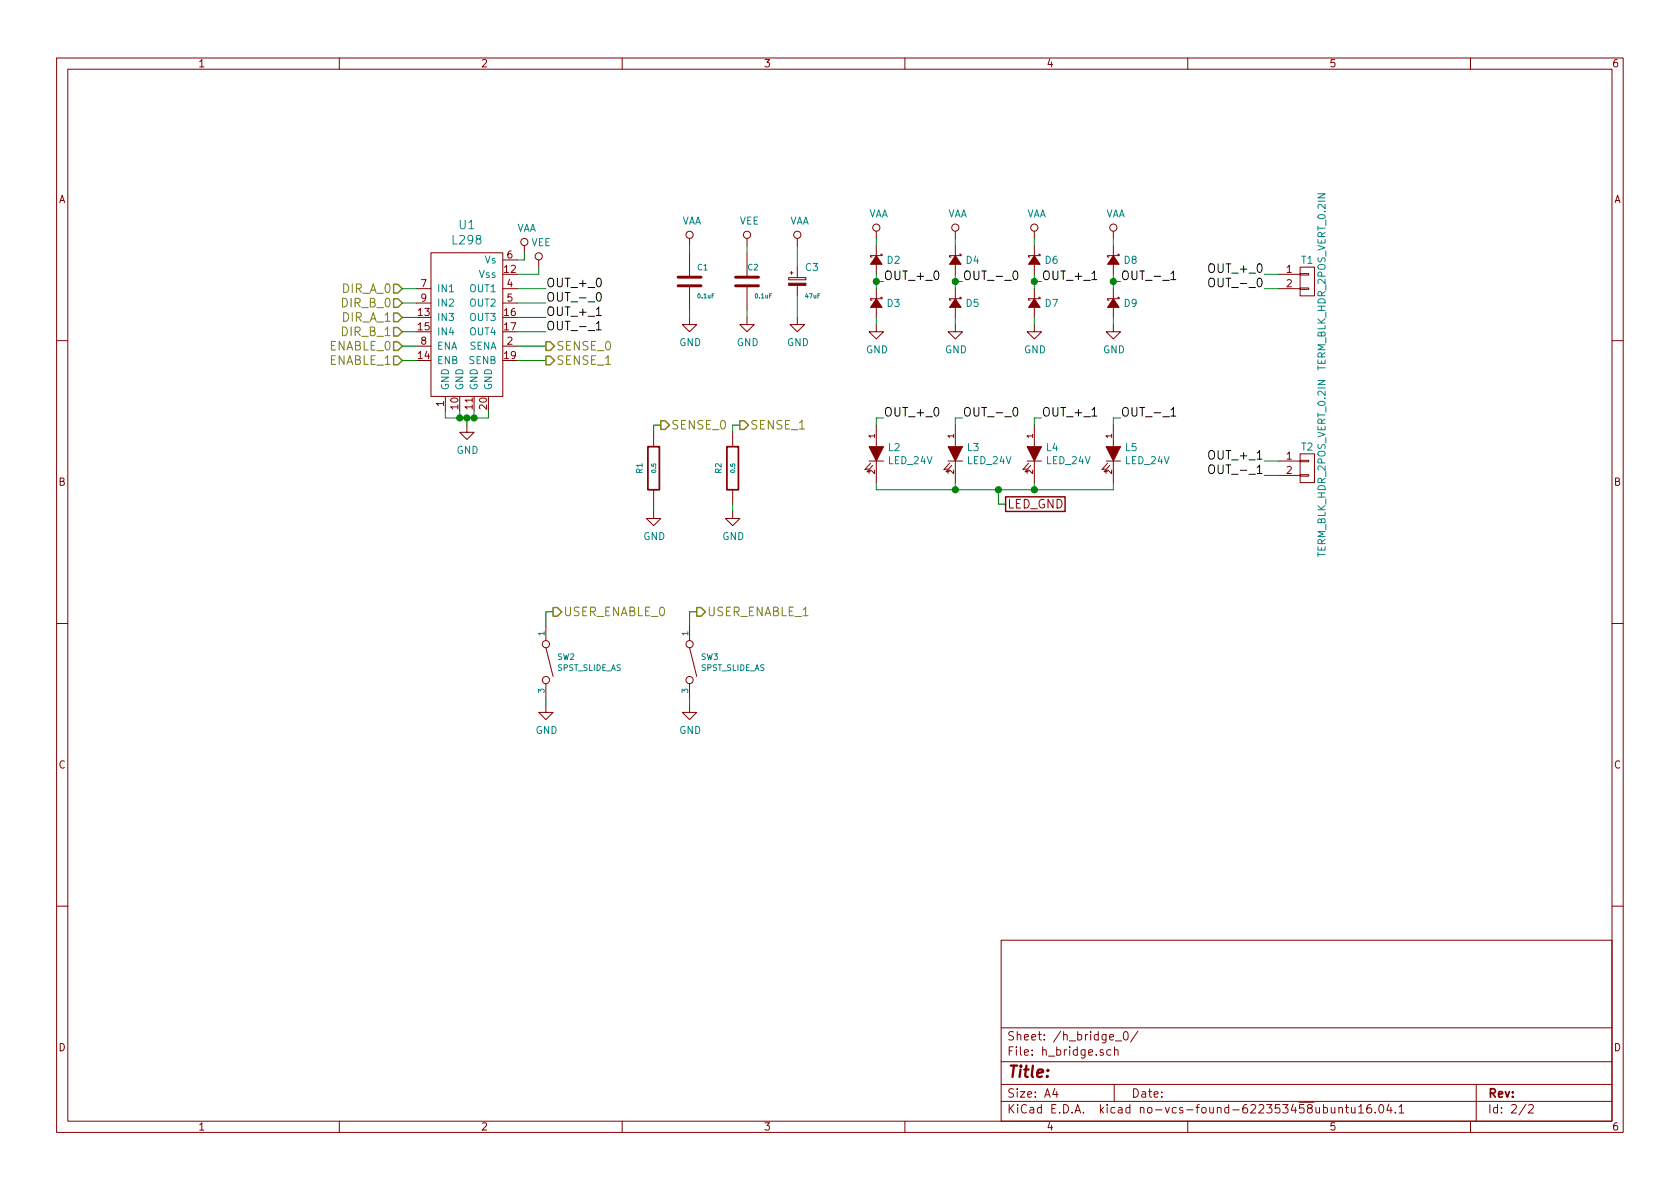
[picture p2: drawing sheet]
EESchema Schematic File Version 2
LIBS:power
LIBS:device
LIBS:transistors
LIBS:conn
LIBS:linear
LIBS:regul
LIBS:74xx
LIBS:cmos4000
LIBS:adc-dac
LIBS:memory
LIBS:xilinx
LIBS:microcontrollers
LIBS:dsp
LIBS:microchip
LIBS:analog_switches
LIBS:motorola
LIBS:texas
LIBS:intel
LIBS:audio
LIBS:interface
LIBS:digital-audio
LIBS:philips
LIBS:display
LIBS:cypress
LIBS:siliconi
LIBS:opto
LIBS:atmel
LIBS:contrib
LIBS:valves
LIBS:h_bridge_controller_3x2
LIBS:components
LIBS:h_bridge_controller_3x2-cache
EELAYER 26 0
EELAYER END
$Descr A4 11693 8268
encoding utf-8
Sheet 2 2
Title ""
Date ""
Rev ""
Comp ""
Comment1 ""
Comment2 ""
Comment3 ""
Comment4 ""
$EndDescr
Text HLabel 2800 2000 0    60   Input ~ 0
DIR_A_0
Text HLabel 2800 2100 0    60   Input ~ 0
DIR_B_0
Text HLabel 2800 2200 0    60   Input ~ 0
DIR_A_1
Text HLabel 2800 2300 0    60   Input ~ 0
DIR_B_1
Text HLabel 2800 2400 0    60   Input ~ 0
ENABLE_0
Text HLabel 2800 2500 0    60   Input ~ 0
ENABLE_1
$Comp
L L298 U1
U 1 1
P 3250 2550
F 0 "U1" H 3250 3547 60  0000 C CNN
F 1 "L298" H 3250 3441 60  0000 C CNN
F 2 "h_bridge_controller_3x2:POWERSO20" H -750 1400 60  0001 C CNN
F 3 "" H -550 1150 60  0000 C CNN
F 4 "digikey" H -750 1500 60  0001 C CNN "Vendor"
F 5 "497-3624-1-ND" H -750 1600 60  0001 C CNN "PartNumber"
F 6 "IC BRIDGE DRIVER PAR 20POWERSO" H -750 1700 60  0001 C CNN "Description"
	1    3250 2550
	1    0    0    -1  
$EndComp
Wire Wire Line
	2800 2000 2900 2000
Wire Wire Line
	2800 2100 2900 2100
Wire Wire Line
	2800 2200 2900 2200
Wire Wire Line
	2800 2300 2900 2300
Wire Wire Line
	2800 2400 2900 2400
Wire Wire Line
	2800 2500 2900 2500
$Comp
L GND #PWR10
U 1 1
P 3250 2950
F 0 "#PWR10" H -50 -500 50  0001 C CNN
F 1 "GND" H 3255 2777 50  0000 C CNN
F 2 "" H -50 -250 50  0001 C CNN
F 3 "" H -50 -250 50  0001 C CNN
	1    3250 2950
	1    0    0    -1  
$EndComp
Wire Wire Line
	3100 2850 3100 2900
Wire Wire Line
	3100 2900 3400 2900
Wire Wire Line
	3400 2900 3400 2850
Wire Wire Line
	3200 2850 3200 2900
Connection ~ 3200 2900
Wire Wire Line
	3300 2850 3300 2900
Connection ~ 3300 2900
Wire Wire Line
	3250 2900 3250 2950
Connection ~ 3250 2900
Wire Wire Line
	3600 2000 3800 2000
Wire Wire Line
	3600 2100 3800 2100
Wire Wire Line
	3600 2200 3800 2200
Wire Wire Line
	3600 2300 3800 2300
Wire Wire Line
	3600 2400 3800 2400
Wire Wire Line
	3600 2500 3800 2500
Text Label 3800 2000 0    60   ~ 0
OUT_+_0
Text Label 3800 2100 0    60   ~ 0
OUT_-_0
Text Label 3800 2200 0    60   ~ 0
OUT_+_1
Text Label 3800 2300 0    60   ~ 0
OUT_-_1
$Comp
L VAA #PWR11
U 1 1
P 3650 1750
F 0 "#PWR11" H -100 0   50  0001 C CNN
F 1 "VAA" H 3667 1923 50  0000 C CNN
F 2 "" H -100 150 50  0001 C CNN
F 3 "" H -100 150 50  0001 C CNN
	1    3650 1750
	1    0    0    -1  
$EndComp
Wire Wire Line
	3600 1800 3650 1800
Wire Wire Line
	3650 1800 3650 1750
$Comp
L VEE #PWR12
U 1 1
P 3750 1850
F 0 "#PWR12" H -100 -50 50  0001 C CNN
F 1 "VEE" H 3767 2023 50  0000 C CNN
F 2 "" H -100 100 50  0001 C CNN
F 3 "" H -100 100 50  0001 C CNN
	1    3750 1850
	1    0    0    -1  
$EndComp
Wire Wire Line
	3600 1900 3750 1900
Wire Wire Line
	3750 1900 3750 1850
$Comp
L 0.1uF C1
U 1 1
P 4800 1950
F 0 "C1" H 4850 2050 40  0000 L CNN
F 1 "0.1uF" H 4850 1850 30  0000 L CNN
F 2 "h_bridge_controller_3x2:SM1210" H -312 -150 30  0001 C CNN
F 3 "" H -350 0   60  0000 C CNN
F 4 "digikey" H -250 200 60  0001 C CNN "Vendor"
F 5 "478-3586-1-ND" H -150 300 60  0001 C CNN "PartNumber"
F 6 "CAP CER 0.1UF 50V 10% X7R 1210" H -50 400 60  0001 C CNN "Description"
	1    4800 1950
	1    0    0    -1  
$EndComp
$Comp
L 0.1uF C2
U 1 1
P 5200 1950
F 0 "C2" H 5200 2050 40  0000 L CNN
F 1 "0.1uF" H 5250 1850 30  0000 L CNN
F 2 "h_bridge_controller_3x2:SM1210" H 88  -150 30  0001 C CNN
F 3 "" H 50  0   60  0000 C CNN
F 4 "digikey" H 150 200 60  0001 C CNN "Vendor"
F 5 "478-3586-1-ND" H 250 300 60  0001 C CNN "PartNumber"
F 6 "CAP CER 0.1UF 50V 10% X7R 1210" H 350 400 60  0001 C CNN "Description"
	1    5200 1950
	1    0    0    -1  
$EndComp
$Comp
L VAA #PWR15
U 1 1
P 4800 1700
F 0 "#PWR15" H 1050 -50 50  0001 C CNN
F 1 "VAA" H 4817 1873 50  0000 C CNN
F 2 "" H 1050 100 50  0001 C CNN
F 3 "" H 1050 100 50  0001 C CNN
	1    4800 1700
	1    0    0    -1  
$EndComp
$Comp
L GND #PWR16
U 1 1
P 4800 2200
F 0 "#PWR16" H 1500 -1250 50  0001 C CNN
F 1 "GND" H 4805 2027 50  0000 C CNN
F 2 "" H 1500 -1000 50  0001 C CNN
F 3 "" H 1500 -1000 50  0001 C CNN
	1    4800 2200
	1    0    0    -1  
$EndComp
Wire Wire Line
	4800 1700 4800 1750
Wire Wire Line
	4800 2150 4800 2200
$Comp
L VEE #PWR19
U 1 1
P 5200 1700
F 0 "#PWR19" H 1350 -200 50  0001 C CNN
F 1 "VEE" H 5217 1873 50  0000 C CNN
F 2 "" H 1350 -50 50  0001 C CNN
F 3 "" H 1350 -50 50  0001 C CNN
	1    5200 1700
	1    0    0    -1  
$EndComp
$Comp
L GND #PWR20
U 1 1
P 5200 2200
F 0 "#PWR20" H 1900 -1250 50  0001 C CNN
F 1 "GND" H 5205 2027 50  0000 C CNN
F 2 "" H 1900 -1000 50  0001 C CNN
F 3 "" H 1900 -1000 50  0001 C CNN
	1    5200 2200
	1    0    0    -1  
$EndComp
Wire Wire Line
	5200 1750 5200 1700
Wire Wire Line
	5200 2200 5200 2150
$Comp
L 47uF_2917_POL C3
U 1 1
P 5550 1950
F 0 "C3" H 5600 2050 50  0000 L CNN
F 1 "47uF" H 5600 1850 30  0000 L CNN
F 2 "h_bridge_controller_3x2:SM2917_POL" H -90 -30 60  0001 C CNN
F 3 "" H 10  70  60  0001 C CNN
F 4 "digikey" H 110 170 60  0001 C CNN "Vendor"
F 5 "399-3821-1-ND" H 210 270 60  0001 C CNN "PartNumber"
F 6 "CAP TANT 47UF 35V 10% 2917" H 310 370 60  0001 C CNN "Description"
	1    5550 1950
	1    0    0    -1  
$EndComp
$Comp
L VAA #PWR21
U 1 1
P 5550 1700
F 0 "#PWR21" H 1800 -50 50  0001 C CNN
F 1 "VAA" H 5567 1873 50  0000 C CNN
F 2 "" H 1800 100 50  0001 C CNN
F 3 "" H 1800 100 50  0001 C CNN
	1    5550 1700
	1    0    0    -1  
$EndComp
$Comp
L GND #PWR22
U 1 1
P 5550 2200
F 0 "#PWR22" H 2250 -1250 50  0001 C CNN
F 1 "GND" H 5555 2027 50  0000 C CNN
F 2 "" H 2250 -1000 50  0001 C CNN
F 3 "" H 2250 -1000 50  0001 C CNN
	1    5550 2200
	1    0    0    -1  
$EndComp
Wire Wire Line
	5550 1850 5550 1700
Wire Wire Line
	5550 2050 5550 2200
$Comp
L diode_schottky_40V_1A D2
U 1 1
P 6100 1800
F 0 "D2" V 6100 1868 50  0000 L CNN
F 1 "diode_schottky_40V_1A" H -180 -30 50  0001 L CNN
F 2 "h_bridge_controller_3x2:DO-214AC(SMA)" H -50 30  60  0001 C CNN
F 3 "" H 50  130 60  0001 C CNN
F 4 "digikey" H 150 230 60  0001 C CNN "Vendor"
F 5 "SS14CT-ND" H 250 330 60  0001 C CNN "PartNumber"
F 6 "DIODE SCHOTTKY 40V 1A SMA" H 350 430 60  0001 C CNN "Description"
	1    6100 1800
	0    1    1    0   
$EndComp
$Comp
L diode_schottky_40V_1A D3
U 1 1
P 6100 2100
F 0 "D3" V 6100 2168 50  0000 L CNN
F 1 "diode_schottky_40V_1A" H -180 270 50  0001 L CNN
F 2 "h_bridge_controller_3x2:DO-214AC(SMA)" H -50 330 60  0001 C CNN
F 3 "" H 50  430 60  0001 C CNN
F 4 "digikey" H 150 530 60  0001 C CNN "Vendor"
F 5 "SS14CT-ND" H 250 630 60  0001 C CNN "PartNumber"
F 6 "DIODE SCHOTTKY 40V 1A SMA" H 350 730 60  0001 C CNN "Description"
	1    6100 2100
	0    1    1    0   
$EndComp
$Comp
L VAA #PWR23
U 1 1
P 6100 1650
F 0 "#PWR23" H 2350 -100 50  0001 C CNN
F 1 "VAA" H 6117 1823 50  0000 C CNN
F 2 "" H 2350 50  50  0001 C CNN
F 3 "" H 2350 50  50  0001 C CNN
	1    6100 1650
	1    0    0    -1  
$EndComp
$Comp
L GND #PWR24
U 1 1
P 6100 2250
F 0 "#PWR24" H 2800 -1200 50  0001 C CNN
F 1 "GND" H 6105 2077 50  0000 C CNN
F 2 "" H 2800 -950 50  0001 C CNN
F 3 "" H 2800 -950 50  0001 C CNN
	1    6100 2250
	1    0    0    -1  
$EndComp
Wire Wire Line
	6100 1650 6100 1700
Wire Wire Line
	6100 2200 6100 2250
Wire Wire Line
	6100 1900 6100 2000
Wire Wire Line
	6100 1950 6150 1950
Connection ~ 6100 1950
Text Label 6150 1950 0    60   ~ 0
OUT_+_0
$Comp
L diode_schottky_40V_1A D4
U 1 1
P 6650 1800
F 0 "D4" V 6650 1868 50  0000 L CNN
F 1 "diode_schottky_40V_1A" H 370 -30 50  0001 L CNN
F 2 "h_bridge_controller_3x2:DO-214AC(SMA)" H 500 30  60  0001 C CNN
F 3 "" H 600 130 60  0001 C CNN
F 4 "digikey" H 700 230 60  0001 C CNN "Vendor"
F 5 "SS14CT-ND" H 800 330 60  0001 C CNN "PartNumber"
F 6 "DIODE SCHOTTKY 40V 1A SMA" H 900 430 60  0001 C CNN "Description"
	1    6650 1800
	0    1    1    0   
$EndComp
$Comp
L diode_schottky_40V_1A D5
U 1 1
P 6650 2100
F 0 "D5" V 6650 2168 50  0000 L CNN
F 1 "diode_schottky_40V_1A" H 370 270 50  0001 L CNN
F 2 "h_bridge_controller_3x2:DO-214AC(SMA)" H 500 330 60  0001 C CNN
F 3 "" H 600 430 60  0001 C CNN
F 4 "digikey" H 700 530 60  0001 C CNN "Vendor"
F 5 "SS14CT-ND" H 800 630 60  0001 C CNN "PartNumber"
F 6 "DIODE SCHOTTKY 40V 1A SMA" H 900 730 60  0001 C CNN "Description"
	1    6650 2100
	0    1    1    0   
$EndComp
$Comp
L VAA #PWR25
U 1 1
P 6650 1650
F 0 "#PWR25" H 2900 -100 50  0001 C CNN
F 1 "VAA" H 6667 1823 50  0000 C CNN
F 2 "" H 2900 50  50  0001 C CNN
F 3 "" H 2900 50  50  0001 C CNN
	1    6650 1650
	1    0    0    -1  
$EndComp
$Comp
L GND #PWR26
U 1 1
P 6650 2250
F 0 "#PWR26" H 3350 -1200 50  0001 C CNN
F 1 "GND" H 6655 2077 50  0000 C CNN
F 2 "" H 3350 -950 50  0001 C CNN
F 3 "" H 3350 -950 50  0001 C CNN
	1    6650 2250
	1    0    0    -1  
$EndComp
Wire Wire Line
	6650 1650 6650 1700
Wire Wire Line
	6650 2200 6650 2250
Wire Wire Line
	6650 1900 6650 2000
Wire Wire Line
	6650 1950 6700 1950
Connection ~ 6650 1950
Text Label 6700 1950 0    60   ~ 0
OUT_-_0
$Comp
L diode_schottky_40V_1A D6
U 1 1
P 7200 1800
F 0 "D6" V 7200 1868 50  0000 L CNN
F 1 "diode_schottky_40V_1A" H 920 -30 50  0001 L CNN
F 2 "h_bridge_controller_3x2:DO-214AC(SMA)" H 1050 30  60  0001 C CNN
F 3 "" H 1150 130 60  0001 C CNN
F 4 "digikey" H 1250 230 60  0001 C CNN "Vendor"
F 5 "SS14CT-ND" H 1350 330 60  0001 C CNN "PartNumber"
F 6 "DIODE SCHOTTKY 40V 1A SMA" H 1450 430 60  0001 C CNN "Description"
	1    7200 1800
	0    1    1    0   
$EndComp
$Comp
L diode_schottky_40V_1A D7
U 1 1
P 7200 2100
F 0 "D7" V 7200 2168 50  0000 L CNN
F 1 "diode_schottky_40V_1A" H 920 270 50  0001 L CNN
F 2 "h_bridge_controller_3x2:DO-214AC(SMA)" H 1050 330 60  0001 C CNN
F 3 "" H 1150 430 60  0001 C CNN
F 4 "digikey" H 1250 530 60  0001 C CNN "Vendor"
F 5 "SS14CT-ND" H 1350 630 60  0001 C CNN "PartNumber"
F 6 "DIODE SCHOTTKY 40V 1A SMA" H 1450 730 60  0001 C CNN "Description"
	1    7200 2100
	0    1    1    0   
$EndComp
$Comp
L VAA #PWR27
U 1 1
P 7200 1650
F 0 "#PWR27" H 3450 -100 50  0001 C CNN
F 1 "VAA" H 7217 1823 50  0000 C CNN
F 2 "" H 3450 50  50  0001 C CNN
F 3 "" H 3450 50  50  0001 C CNN
	1    7200 1650
	1    0    0    -1  
$EndComp
$Comp
L GND #PWR28
U 1 1
P 7200 2250
F 0 "#PWR28" H 3900 -1200 50  0001 C CNN
F 1 "GND" H 7205 2077 50  0000 C CNN
F 2 "" H 3900 -950 50  0001 C CNN
F 3 "" H 3900 -950 50  0001 C CNN
	1    7200 2250
	1    0    0    -1  
$EndComp
Wire Wire Line
	7200 1650 7200 1700
Wire Wire Line
	7200 2200 7200 2250
Wire Wire Line
	7200 1900 7200 2000
Wire Wire Line
	7200 1950 7250 1950
Connection ~ 7200 1950
Text Label 7250 1950 0    60   ~ 0
OUT_+_1
$Comp
L diode_schottky_40V_1A D8
U 1 1
P 7750 1800
F 0 "D8" V 7750 1868 50  0000 L CNN
F 1 "diode_schottky_40V_1A" H 1470 -30 50  0001 L CNN
F 2 "h_bridge_controller_3x2:DO-214AC(SMA)" H 1600 30  60  0001 C CNN
F 3 "" H 1700 130 60  0001 C CNN
F 4 "digikey" H 1800 230 60  0001 C CNN "Vendor"
F 5 "SS14CT-ND" H 1900 330 60  0001 C CNN "PartNumber"
F 6 "DIODE SCHOTTKY 40V 1A SMA" H 2000 430 60  0001 C CNN "Description"
	1    7750 1800
	0    1    1    0   
$EndComp
$Comp
L diode_schottky_40V_1A D9
U 1 1
P 7750 2100
F 0 "D9" V 7750 2168 50  0000 L CNN
F 1 "diode_schottky_40V_1A" H 1470 270 50  0001 L CNN
F 2 "h_bridge_controller_3x2:DO-214AC(SMA)" H 1600 330 60  0001 C CNN
F 3 "" H 1700 430 60  0001 C CNN
F 4 "digikey" H 1800 530 60  0001 C CNN "Vendor"
F 5 "SS14CT-ND" H 1900 630 60  0001 C CNN "PartNumber"
F 6 "DIODE SCHOTTKY 40V 1A SMA" H 2000 730 60  0001 C CNN "Description"
	1    7750 2100
	0    1    1    0   
$EndComp
$Comp
L VAA #PWR29
U 1 1
P 7750 1650
F 0 "#PWR29" H 4000 -100 50  0001 C CNN
F 1 "VAA" H 7767 1823 50  0000 C CNN
F 2 "" H 4000 50  50  0001 C CNN
F 3 "" H 4000 50  50  0001 C CNN
	1    7750 1650
	1    0    0    -1  
$EndComp
$Comp
L GND #PWR30
U 1 1
P 7750 2250
F 0 "#PWR30" H 4450 -1200 50  0001 C CNN
F 1 "GND" H 7755 2077 50  0000 C CNN
F 2 "" H 4450 -950 50  0001 C CNN
F 3 "" H 4450 -950 50  0001 C CNN
	1    7750 2250
	1    0    0    -1  
$EndComp
Wire Wire Line
	7750 1650 7750 1700
Wire Wire Line
	7750 2200 7750 2250
Wire Wire Line
	7750 1900 7750 2000
Wire Wire Line
	7750 1950 7800 1950
Connection ~ 7750 1950
Text Label 7800 1950 0    60   ~ 0
OUT_-_1
$Comp
L 0.5_2010 R1
U 1 1
P 4550 3250
F 0 "R1" V 4450 3250 40  0000 C CNN
F 1 "0.5" V 4550 3250 30  0000 C CNN
F 2 "h_bridge_controller_3x2:SM2010" V -120 300 30  0001 C CNN
F 3 "" V 30  300 30  0000 C CNN
F 4 "digikey" V 130 400 60  0001 C CNN "Vendor"
F 5 "CSRN2010FKR500CT-ND" V 230 500 60  0001 C CNN "PartNumber"
F 6 "RES SMD 0.5 OHM 1% 1W 2010" V 330 600 60  0001 C CNN "Description"
	1    4550 3250
	1    0    0    -1  
$EndComp
$Comp
L GND #PWR14
U 1 1
P 4550 3550
F 0 "#PWR14" H 1250 100 50  0001 C CNN
F 1 "GND" H 4555 3377 50  0000 C CNN
F 2 "" H 1250 350 50  0001 C CNN
F 3 "" H 1250 350 50  0001 C CNN
	1    4550 3550
	1    0    0    -1  
$EndComp
Wire Wire Line
	4550 3500 4550 3550
Wire Wire Line
	4550 3000 4550 2950
Wire Wire Line
	4550 2950 4600 2950
$Comp
L 0.5_2010 R2
U 1 1
P 5100 3250
F 0 "R2" V 5000 3250 40  0000 C CNN
F 1 "0.5" V 5100 3250 30  0000 C CNN
F 2 "h_bridge_controller_3x2:SM2010" V 430 300 30  0001 C CNN
F 3 "" V 580 300 30  0000 C CNN
F 4 "digikey" V 680 400 60  0001 C CNN "Vendor"
F 5 "CSRN2010FKR500CT-ND" V 780 500 60  0001 C CNN "PartNumber"
F 6 "RES SMD 0.5 OHM 1% 1W 2010" V 880 600 60  0001 C CNN "Description"
	1    5100 3250
	1    0    0    -1  
$EndComp
$Comp
L GND #PWR18
U 1 1
P 5100 3550
F 0 "#PWR18" H 1800 100 50  0001 C CNN
F 1 "GND" H 5105 3377 50  0000 C CNN
F 2 "" H 1800 350 50  0001 C CNN
F 3 "" H 1800 350 50  0001 C CNN
	1    5100 3550
	1    0    0    -1  
$EndComp
Wire Wire Line
	5100 3500 5100 3550
Wire Wire Line
	5100 3000 5100 2950
Wire Wire Line
	5100 2950 5150 2950
$Comp
L LED_24V L2
U 1 1
P 6100 3150
F 0 "L2" V 6054 3228 50  0000 L CNN
F 1 "LED_24V" V 6145 3228 50  0000 L CNN
F 2 "h_bridge_controller_3x2:LED_555-3XXX" H -350 -100 60  0001 C CNN
F 3 "" H -250 -100 60  0000 C CNN
F 4 "digikey" H -150 100 60  0001 C CNN "Vendor"
F 5 "350-1723-ND" H -50 200 60  0001 C CNN "PartNumber"
F 6 "LED 2MM 24V VERTICAL RED PC MNT" H 50  300 60  0001 C CNN "Description"
	1    6100 3150
	0    1    1    0   
$EndComp
Wire Wire Line
	6100 2950 6100 2900
Wire Wire Line
	6100 2900 6150 2900
Text Label 6150 2900 0    60   ~ 0
OUT_+_0
$Comp
L LED_24V L3
U 1 1
P 6650 3150
F 0 "L3" V 6604 3228 50  0000 L CNN
F 1 "LED_24V" V 6695 3228 50  0000 L CNN
F 2 "h_bridge_controller_3x2:LED_555-3XXX" H 200 -100 60  0001 C CNN
F 3 "" H 300 -100 60  0000 C CNN
F 4 "digikey" H 400 100 60  0001 C CNN "Vendor"
F 5 "350-1723-ND" H 500 200 60  0001 C CNN "PartNumber"
F 6 "LED 2MM 24V VERTICAL RED PC MNT" H 600 300 60  0001 C CNN "Description"
	1    6650 3150
	0    1    1    0   
$EndComp
Wire Wire Line
	6650 2950 6650 2900
Wire Wire Line
	6650 2900 6700 2900
Text Label 6700 2900 0    60   ~ 0
OUT_-_0
$Comp
L LED_24V L4
U 1 1
P 7200 3150
F 0 "L4" V 7154 3228 50  0000 L CNN
F 1 "LED_24V" V 7245 3228 50  0000 L CNN
F 2 "h_bridge_controller_3x2:LED_555-3XXX" H 750 -100 60  0001 C CNN
F 3 "" H 850 -100 60  0000 C CNN
F 4 "digikey" H 950 100 60  0001 C CNN "Vendor"
F 5 "350-1723-ND" H 1050 200 60  0001 C CNN "PartNumber"
F 6 "LED 2MM 24V VERTICAL RED PC MNT" H 1150 300 60  0001 C CNN "Description"
	1    7200 3150
	0    1    1    0   
$EndComp
Wire Wire Line
	7200 2950 7200 2900
Wire Wire Line
	7200 2900 7250 2900
Text Label 7250 2900 0    60   ~ 0
OUT_+_1
$Comp
L LED_24V L5
U 1 1
P 7750 3150
F 0 "L5" V 7704 3228 50  0000 L CNN
F 1 "LED_24V" V 7795 3228 50  0000 L CNN
F 2 "h_bridge_controller_3x2:LED_555-3XXX" H 1300 -100 60  0001 C CNN
F 3 "" H 1400 -100 60  0000 C CNN
F 4 "digikey" H 1500 100 60  0001 C CNN "Vendor"
F 5 "350-1723-ND" H 1600 200 60  0001 C CNN "PartNumber"
F 6 "LED 2MM 24V VERTICAL RED PC MNT" H 1700 300 60  0001 C CNN "Description"
	1    7750 3150
	0    1    1    0   
$EndComp
Wire Wire Line
	7750 2950 7750 2900
Wire Wire Line
	7750 2900 7800 2900
Text Label 7800 2900 0    60   ~ 0
OUT_-_1
Text GLabel 7000 3500 2    60   UnSpc ~ 0
LED_GND
$Comp
L TERM_BLK_HDR_2POS_VERT_0.2IN T1
U 1 1
P 9100 1950
F 0 "T1" H 9100 2100 50  0000 C CNN
F 1 "TERM_BLK_HDR_2POS_VERT_0.2IN" V 9200 1950 50  0000 C CNN
F 2 "h_bridge_controller_3x2:TERM_BLK_HDR_2POS_VERT_0.2IN" H 200 150 60  0001 C CNN
F 3 "" H 300 100 60  0000 C CNN
F 4 "digikey" H 400 350 60  0001 C CNN "Vendor"
F 5 "277-1150-ND" H 500 450 60  0001 C CNN "PartNumber"
F 6 "TERM BLOCK HDR 2POS VERT 5.08MM" H 600 550 60  0001 C CNN "Description"
	1    9100 1950
	1    0    0    -1  
$EndComp
Wire Wire Line
	8900 1900 8800 1900
Wire Wire Line
	8900 2000 8800 2000
Text Label 8800 1900 2    60   ~ 0
OUT_+_0
Text Label 8800 2000 2    60   ~ 0
OUT_-_0
$Comp
L TERM_BLK_HDR_2POS_VERT_0.2IN T2
U 1 1
P 9100 3250
F 0 "T2" H 9100 3400 50  0000 C CNN
F 1 "TERM_BLK_HDR_2POS_VERT_0.2IN" V 9200 3250 50  0000 C CNN
F 2 "h_bridge_controller_3x2:TERM_BLK_HDR_2POS_VERT_0.2IN" H 200 1450 60  0001 C CNN
F 3 "" H 300 1400 60  0000 C CNN
F 4 "digikey" H 400 1650 60  0001 C CNN "Vendor"
F 5 "277-1150-ND" H 500 1750 60  0001 C CNN "PartNumber"
F 6 "TERM BLOCK HDR 2POS VERT 5.08MM" H 600 1850 60  0001 C CNN "Description"
	1    9100 3250
	1    0    0    -1  
$EndComp
Wire Wire Line
	8900 3200 8800 3200
Wire Wire Line
	8900 3300 8800 3300
Text Label 8800 3200 2    60   ~ 0
OUT_+_1
Text Label 8800 3300 2    60   ~ 0
OUT_-_1
Text HLabel 3800 2400 2    60   Output ~ 0
SENSE_0
Text HLabel 3800 2500 2    60   Output ~ 0
SENSE_1
Text HLabel 4600 2950 2    60   Output ~ 0
SENSE_0
Text HLabel 5150 2950 2    60   Output ~ 0
SENSE_1
Wire Wire Line
	6100 3350 6100 3400
Wire Wire Line
	6100 3400 7750 3400
Wire Wire Line
	7750 3400 7750 3350
Wire Wire Line
	6650 3350 6650 3400
Connection ~ 6650 3400
Wire Wire Line
	7200 3350 7200 3400
Connection ~ 7200 3400
Wire Wire Line
	7000 3500 6950 3500
Wire Wire Line
	6950 3500 6950 3400
Connection ~ 6950 3400
$Comp
L SPST_SLIDE_AS SW2
U 1 1
P 3800 4600
F 0 "SW2" V 3762 4677 40  0000 L CNN
F 1 "SPST_SLIDE_AS" V 3838 4677 40  0000 L CNN
F 2 "h_bridge_controller_3x2:SPST_SLIDE_AS" H -450 -350 60  0001 C CNN
F 3 "" H -350 -150 60  0000 C CNN
F 4 "digikey" H -250 50  60  0001 C CNN "Vendor"
F 5 "360-2610-ND" H -150 150 60  0001 C CNN "PartNumber"
F 6 "SWITCH SLIDE SPST 0.4VA 28V" H -50 250 60  0001 C CNN "Description"
	1    3800 4600
	0    1    1    0   
$EndComp
Text HLabel 3850 4250 2    60   Output ~ 0
USER_ENABLE_0
Wire Wire Line
	3800 4350 3800 4250
Wire Wire Line
	3800 4250 3850 4250
$Comp
L GND #PWR13
U 1 1
P 3800 4900
F 0 "#PWR13" H 500 1450 50  0001 C CNN
F 1 "GND" H 3805 4727 50  0000 C CNN
F 2 "" H 500 1700 50  0001 C CNN
F 3 "" H 500 1700 50  0001 C CNN
	1    3800 4900
	1    0    0    -1  
$EndComp
Wire Wire Line
	3800 4850 3800 4900
$Comp
L SPST_SLIDE_AS SW3
U 1 1
P 4800 4600
F 0 "SW3" V 4762 4677 40  0000 L CNN
F 1 "SPST_SLIDE_AS" V 4838 4677 40  0000 L CNN
F 2 "h_bridge_controller_3x2:SPST_SLIDE_AS" H 550 -350 60  0001 C CNN
F 3 "" H 650 -150 60  0000 C CNN
F 4 "digikey" H 750 50  60  0001 C CNN "Vendor"
F 5 "360-2610-ND" H 850 150 60  0001 C CNN "PartNumber"
F 6 "SWITCH SLIDE SPST 0.4VA 28V" H 950 250 60  0001 C CNN "Description"
	1    4800 4600
	0    1    1    0   
$EndComp
Text HLabel 4850 4250 2    60   Output ~ 0
USER_ENABLE_1
Wire Wire Line
	4800 4350 4800 4250
Wire Wire Line
	4800 4250 4850 4250
$Comp
L GND #PWR17
U 1 1
P 4800 4900
F 0 "#PWR17" H 1500 1450 50  0001 C CNN
F 1 "GND" H 4805 4727 50  0000 C CNN
F 2 "" H 1500 1700 50  0001 C CNN
F 3 "" H 1500 1700 50  0001 C CNN
	1    4800 4900
	1    0    0    -1  
$EndComp
Wire Wire Line
	4800 4850 4800 4900
$EndSCHEMATC
